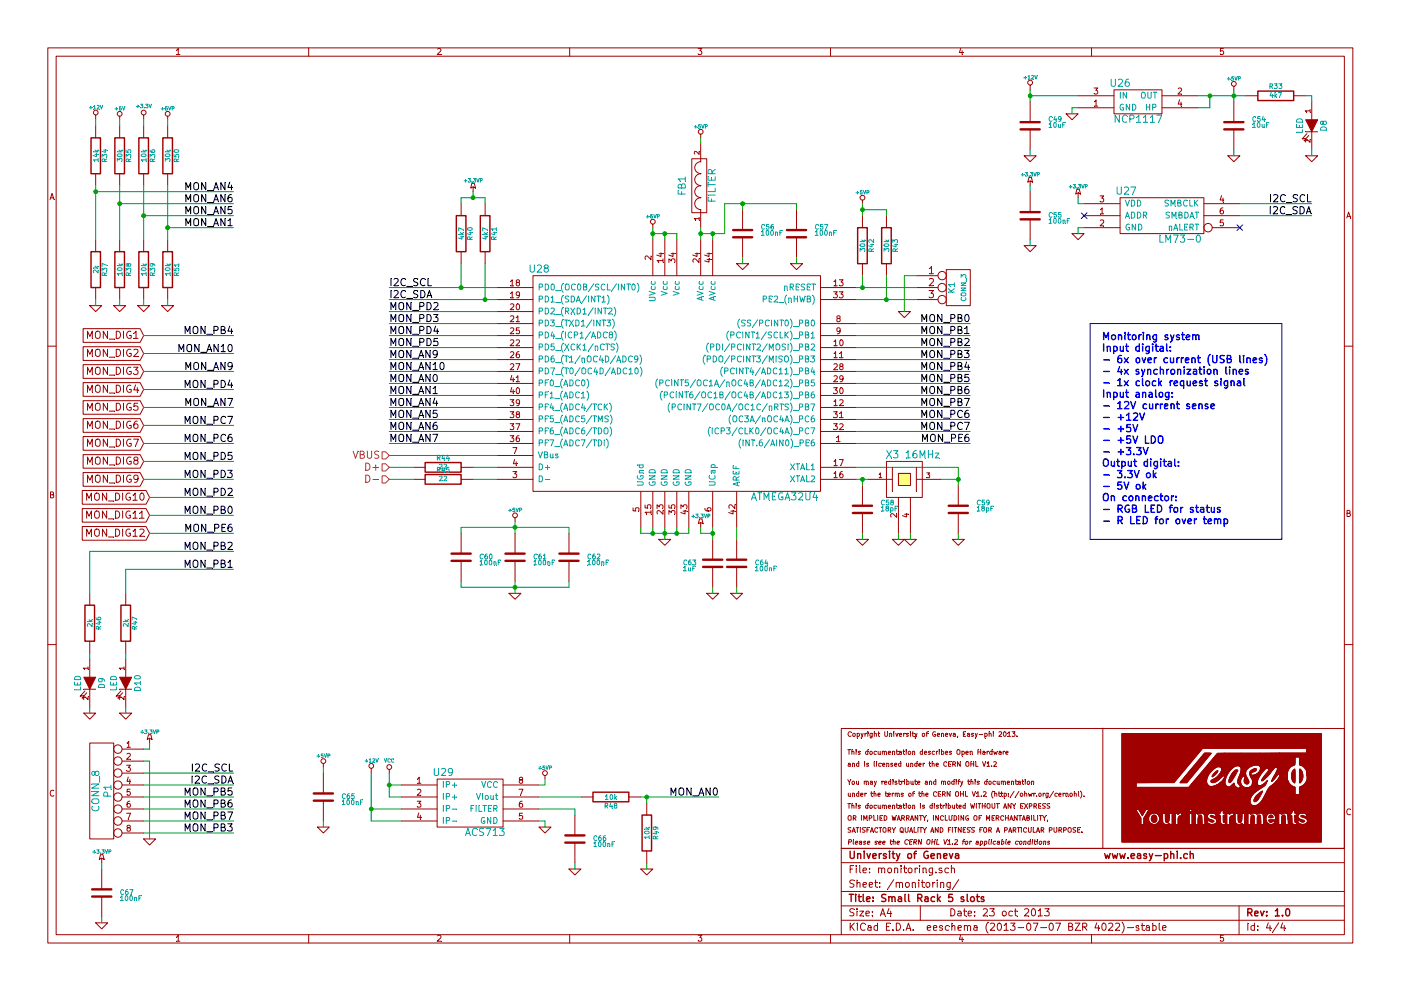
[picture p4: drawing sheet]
EESchema Schematic File Version 2
LIBS:power
LIBS:device
LIBS:transistors
LIBS:conn
LIBS:linear
LIBS:regul
LIBS:74xx
LIBS:cmos4000
LIBS:adc-dac
LIBS:memory
LIBS:xilinx
LIBS:special
LIBS:microcontrollers
LIBS:dsp
LIBS:microchip
LIBS:analog_switches
LIBS:motorola
LIBS:texas
LIBS:intel
LIBS:audio
LIBS:interface
LIBS:digital-audio
LIBS:philips
LIBS:display
LIBS:cypress
LIBS:siliconi
LIBS:opto
LIBS:atmel
LIBS:contrib
LIBS:valves
LIBS:kicad_homemade_lib
LIBS:small_rack-cache
EELAYER 27 0
EELAYER END
$Descr A4 11693 8268
encoding utf-8
Sheet 4 4
Title "Small Rack 5 slots"
Date "23 oct 2013"
Rev "1.0"
Comp "University of Geneva                          www.easy-phi.ch"
Comment1 ""
Comment2 ""
Comment3 ""
Comment4 ""
$EndDescr
$Comp
L ATMEGA32U4 U28
U 1 1
P 5650 3150
F 0 "U28" H 4500 4050 60  0000 C CNN
F 1 "ATMEGA32U4" H 6550 2150 60  0000 C CNN
F 2 "~" H 5700 3200 60  0000 C CNN
F 3 "~" H 5700 3200 60  0000 C CNN
	1    5650 3150
	1    0    0    -1  
$EndComp
$Comp
L NCP1117 U26
U 1 1
P 9500 850
F 0 "U26" H 9350 1000 60  0000 C CNN
F 1 "NCP1117" H 9500 700 60  0000 C CNN
F 2 "" H 10300 650 60  0000 C CNN
F 3 "" H 10300 650 60  0000 C CNN
	1    9500 850 
	1    0    0    -1  
$EndComp
$Comp
L C C54
U 1 1
P 10300 1050
F 0 "C54" H 10450 1100 40  0000 L CNN
F 1 "10uF" H 10450 1050 40  0000 L CNN
F 2 "~" H 10338 900 30  0000 C CNN
F 3 "~" H 10300 1050 60  0000 C CNN
	1    10300 1050
	1    0    0    -1  
$EndComp
$Comp
L C C49
U 1 1
P 8600 1050
F 0 "C49" H 8750 1100 40  0000 L CNN
F 1 "10uF" H 8750 1050 40  0000 L CNN
F 2 "~" H 8638 900 30  0000 C CNN
F 3 "~" H 8600 1050 60  0000 C CNN
	1    8600 1050
	1    0    0    -1  
$EndComp
$Comp
L +12V #PWR082
U 1 1
P 8600 750
F 0 "#PWR082" H 8600 700 20  0001 C CNN
F 1 "+12V" H 8600 850 30  0000 C CNN
F 2 "" H 8600 750 60  0000 C CNN
F 3 "" H 8600 750 60  0000 C CNN
	1    8600 750 
	1    0    0    -1  
$EndComp
$Comp
L GND #PWR083
U 1 1
P 8600 1300
F 0 "#PWR083" H 8600 1300 30  0001 C CNN
F 1 "GND" H 8600 1230 30  0001 C CNN
F 2 "" H 8600 1300 60  0000 C CNN
F 3 "" H 8600 1300 60  0000 C CNN
	1    8600 1300
	1    0    0    -1  
$EndComp
$Comp
L GND #PWR084
U 1 1
P 10300 1300
F 0 "#PWR084" H 10300 1300 30  0001 C CNN
F 1 "GND" H 10300 1230 30  0001 C CNN
F 2 "" H 10300 1300 60  0000 C CNN
F 3 "" H 10300 1300 60  0000 C CNN
	1    10300 1300
	1    0    0    -1  
$EndComp
$Comp
L GND #PWR085
U 1 1
P 8950 950
F 0 "#PWR085" H 8950 950 30  0001 C CNN
F 1 "GND" H 8950 880 30  0001 C CNN
F 2 "" H 8950 950 60  0000 C CNN
F 3 "" H 8950 950 60  0000 C CNN
	1    8950 950 
	1    0    0    -1  
$EndComp
$Comp
L +5VP #PWR086
U 1 1
P 10300 750
F 0 "#PWR086" H 10300 840 20  0001 C CNN
F 1 "+5VP" H 10300 840 30  0000 C CNN
F 2 "" H 10300 750 60  0000 C CNN
F 3 "" H 10300 750 60  0000 C CNN
	1    10300 750 
	1    0    0    -1  
$EndComp
$Comp
L FILTER FB1
U 1 1
P 5850 1550
F 0 "FB1" H 5850 1700 60  0000 C CNN
F 1 "FILTER" H 5850 1450 60  0000 C CNN
F 2 "~" H 5850 1550 60  0000 C CNN
F 3 "~" H 5850 1550 60  0000 C CNN
	1    5850 1550
	0    -1   -1   0   
$EndComp
$Comp
L +5VP #PWR087
U 1 1
P 5850 1150
F 0 "#PWR087" H 5850 1240 20  0001 C CNN
F 1 "+5VP" H 5850 1240 30  0000 C CNN
F 2 "" H 5850 1150 60  0000 C CNN
F 3 "" H 5850 1150 60  0000 C CNN
	1    5850 1150
	1    0    0    -1  
$EndComp
$Comp
L +5VP #PWR088
U 1 1
P 5450 1900
F 0 "#PWR088" H 5450 1990 20  0001 C CNN
F 1 "+5VP" H 5450 1990 30  0000 C CNN
F 2 "" H 5450 1900 60  0000 C CNN
F 3 "" H 5450 1900 60  0000 C CNN
	1    5450 1900
	1    0    0    -1  
$EndComp
$Comp
L C C56
U 1 1
P 6200 1950
F 0 "C56" H 6350 2000 40  0000 L CNN
F 1 "100nF" H 6350 1950 40  0000 L CNN
F 2 "~" H 6238 1800 30  0000 C CNN
F 3 "~" H 6200 1950 60  0000 C CNN
	1    6200 1950
	1    0    0    -1  
$EndComp
$Comp
L GND #PWR089
U 1 1
P 6200 2200
F 0 "#PWR089" H 6200 2200 30  0001 C CNN
F 1 "GND" H 6200 2130 30  0001 C CNN
F 2 "" H 6200 2200 60  0000 C CNN
F 3 "" H 6200 2200 60  0000 C CNN
	1    6200 2200
	1    0    0    -1  
$EndComp
$Comp
L C C57
U 1 1
P 6650 1950
F 0 "C57" H 6800 2000 40  0000 L CNN
F 1 "100nF" H 6800 1950 40  0000 L CNN
F 2 "~" H 6688 1800 30  0000 C CNN
F 3 "~" H 6650 1950 60  0000 C CNN
	1    6650 1950
	1    0    0    -1  
$EndComp
$Comp
L GND #PWR090
U 1 1
P 6650 2200
F 0 "#PWR090" H 6650 2200 30  0001 C CNN
F 1 "GND" H 6650 2130 30  0001 C CNN
F 2 "" H 6650 2200 60  0000 C CNN
F 3 "" H 6650 2200 60  0000 C CNN
	1    6650 2200
	1    0    0    -1  
$EndComp
$Comp
L R R42
U 1 1
P 7200 2050
F 0 "R42" V 7280 2050 40  0000 C CNN
F 1 "30k" V 7207 2051 40  0000 C CNN
F 2 "~" V 7130 2050 30  0000 C CNN
F 3 "~" H 7200 2050 30  0000 C CNN
	1    7200 2050
	1    0    0    -1  
$EndComp
$Comp
L R R43
U 1 1
P 7400 2050
F 0 "R43" V 7480 2050 40  0000 C CNN
F 1 "30k" V 7407 2051 40  0000 C CNN
F 2 "~" V 7330 2050 30  0000 C CNN
F 3 "~" H 7400 2050 30  0000 C CNN
	1    7400 2050
	1    0    0    -1  
$EndComp
$Comp
L +5VP #PWR091
U 1 1
P 7200 1700
F 0 "#PWR091" H 7200 1790 20  0001 C CNN
F 1 "+5VP" H 7200 1790 30  0000 C CNN
F 2 "" H 7200 1700 60  0000 C CNN
F 3 "" H 7200 1700 60  0000 C CNN
	1    7200 1700
	1    0    0    -1  
$EndComp
$Comp
L C C58
U 1 1
P 7200 4250
F 0 "C58" H 7350 4300 40  0000 L CNN
F 1 "18pF" H 7350 4250 40  0000 L CNN
F 2 "~" H 7238 4100 30  0000 C CNN
F 3 "~" H 7200 4250 60  0000 C CNN
	1    7200 4250
	1    0    0    -1  
$EndComp
$Comp
L C C59
U 1 1
P 8000 4250
F 0 "C59" H 8150 4300 40  0000 L CNN
F 1 "18pF" H 8150 4250 40  0000 L CNN
F 2 "~" H 8038 4100 30  0000 C CNN
F 3 "~" H 8000 4250 60  0000 C CNN
	1    8000 4250
	1    0    0    -1  
$EndComp
$Comp
L GND #PWR092
U 1 1
P 7200 4500
F 0 "#PWR092" H 7200 4500 30  0001 C CNN
F 1 "GND" H 7200 4430 30  0001 C CNN
F 2 "" H 7200 4500 60  0000 C CNN
F 3 "" H 7200 4500 60  0000 C CNN
	1    7200 4500
	1    0    0    -1  
$EndComp
$Comp
L GND #PWR093
U 1 1
P 8000 4500
F 0 "#PWR093" H 8000 4500 30  0001 C CNN
F 1 "GND" H 8000 4430 30  0001 C CNN
F 2 "" H 8000 4500 60  0000 C CNN
F 3 "" H 8000 4500 60  0000 C CNN
	1    8000 4500
	1    0    0    -1  
$EndComp
$Comp
L GND #PWR094
U 1 1
P 5550 4500
F 0 "#PWR094" H 5550 4500 30  0001 C CNN
F 1 "GND" H 5550 4430 30  0001 C CNN
F 2 "" H 5550 4500 60  0000 C CNN
F 3 "" H 5550 4500 60  0000 C CNN
	1    5550 4500
	1    0    0    -1  
$EndComp
$Comp
L C C64
U 1 1
P 6150 4700
F 0 "C64" H 6300 4700 40  0000 L CNN
F 1 "100nF" H 6300 4650 40  0000 L CNN
F 2 "~" H 6188 4550 30  0000 C CNN
F 3 "~" H 6150 4700 60  0000 C CNN
	1    6150 4700
	1    0    0    -1  
$EndComp
$Comp
L C C63
U 1 1
P 5950 4700
F 0 "C63" H 5700 4700 40  0000 L CNN
F 1 "1uF" H 5700 4650 40  0000 L CNN
F 2 "~" H 5988 4550 30  0000 C CNN
F 3 "~" H 5950 4700 60  0000 C CNN
	1    5950 4700
	1    0    0    -1  
$EndComp
$Comp
L GND #PWR095
U 1 1
P 5950 4950
F 0 "#PWR095" H 5950 4950 30  0001 C CNN
F 1 "GND" H 5950 4880 30  0001 C CNN
F 2 "" H 5950 4950 60  0000 C CNN
F 3 "" H 5950 4950 60  0000 C CNN
	1    5950 4950
	1    0    0    -1  
$EndComp
$Comp
L GND #PWR096
U 1 1
P 6150 4950
F 0 "#PWR096" H 6150 4950 30  0001 C CNN
F 1 "GND" H 6150 4880 30  0001 C CNN
F 2 "" H 6150 4950 60  0000 C CNN
F 3 "" H 6150 4950 60  0000 C CNN
	1    6150 4950
	1    0    0    -1  
$EndComp
$Comp
L CONN_3 K1
U 1 1
P 8000 2400
F 0 "K1" V 7950 2400 50  0000 C CNN
F 1 "CONN_3" V 8050 2400 40  0000 C CNN
F 2 "" H 8000 2400 60  0000 C CNN
F 3 "" H 8000 2400 60  0000 C CNN
	1    8000 2400
	1    0    0    -1  
$EndComp
$Comp
L GND #PWR097
U 1 1
P 7550 2600
F 0 "#PWR097" H 7550 2600 30  0001 C CNN
F 1 "GND" H 7550 2530 30  0001 C CNN
F 2 "" H 7550 2600 60  0000 C CNN
F 3 "" H 7550 2600 60  0000 C CNN
	1    7550 2600
	1    0    0    -1  
$EndComp
Text HLabel 3250 3800 0    60   Input ~ 0
VBUS
Text HLabel 3250 3900 0    60   Input ~ 0
D+
Text HLabel 3250 4000 0    60   Input ~ 0
D-
$Comp
L R R46
U 1 1
P 750 5200
F 0 "R46" V 830 5200 40  0000 C CNN
F 1 "2k" V 757 5201 40  0000 C CNN
F 2 "~" V 680 5200 30  0000 C CNN
F 3 "~" H 750 5200 30  0000 C CNN
	1    750  5200
	1    0    0    -1  
$EndComp
$Comp
L LED D9
U 1 1
P 750 5700
F 0 "D9" H 750 5800 50  0000 C CNN
F 1 "LED" H 750 5600 50  0000 C CNN
F 2 "~" H 750 5700 60  0000 C CNN
F 3 "~" H 750 5700 60  0000 C CNN
	1    750  5700
	0    1    1    0   
$EndComp
$Comp
L R R47
U 1 1
P 1050 5200
F 0 "R47" V 1130 5200 40  0000 C CNN
F 1 "2k" V 1057 5201 40  0000 C CNN
F 2 "~" V 980 5200 30  0000 C CNN
F 3 "~" H 1050 5200 30  0000 C CNN
	1    1050 5200
	1    0    0    -1  
$EndComp
$Comp
L LED D10
U 1 1
P 1050 5700
F 0 "D10" H 1050 5800 50  0000 C CNN
F 1 "LED" H 1050 5600 50  0000 C CNN
F 2 "~" H 1050 5700 60  0000 C CNN
F 3 "~" H 1050 5700 60  0000 C CNN
	1    1050 5700
	0    1    1    0   
$EndComp
$Comp
L +3.3VP #PWR098
U 1 1
P 5850 4400
F 0 "#PWR098" H 5900 4430 20  0001 C CNN
F 1 "+3.3VP" H 5850 4490 30  0000 C CNN
F 2 "" H 5850 4400 60  0000 C CNN
F 3 "" H 5850 4400 60  0000 C CNN
	1    5850 4400
	1    0    0    -1  
$EndComp
$Comp
L R R44
U 1 1
P 3700 3900
F 0 "R44" V 3780 3900 40  0000 C CNN
F 1 "22" V 3707 3901 40  0000 C CNN
F 2 "~" V 3630 3900 30  0000 C CNN
F 3 "~" H 3700 3900 30  0000 C CNN
	1    3700 3900
	0    -1   -1   0   
$EndComp
$Comp
L R R45
U 1 1
P 3700 4000
F 0 "R45" V 3780 4000 40  0000 C CNN
F 1 "22" V 3707 4001 40  0000 C CNN
F 2 "~" V 3630 4000 30  0000 C CNN
F 3 "~" H 3700 4000 30  0000 C CNN
	1    3700 4000
	0    -1   -1   0   
$EndComp
Text Label 3250 3200 0    60   ~ 0
MON_AN0
Text Label 3250 3300 0    60   ~ 0
MON_AN1
Text Label 3250 3400 0    60   ~ 0
MON_AN4
Text Label 3250 3500 0    60   ~ 0
MON_AN5
Text Label 3250 3600 0    60   ~ 0
MON_AN6
Text Label 3250 3700 0    60   ~ 0
MON_AN7
Text Label 3250 3000 0    60   ~ 0
MON_AN9
Text Label 3250 3100 0    60   ~ 0
MON_AN10
$Comp
L +12V #PWR099
U 1 1
P 800 1000
F 0 "#PWR099" H 800 950 20  0001 C CNN
F 1 "+12V" H 800 1100 30  0000 C CNN
F 2 "" H 800 1000 60  0000 C CNN
F 3 "" H 800 1000 60  0000 C CNN
	1    800  1000
	1    0    0    -1  
$EndComp
$Comp
L +5V #PWR0100
U 1 1
P 1000 1000
F 0 "#PWR0100" H 1000 1090 20  0001 C CNN
F 1 "+5V" H 1000 1090 30  0000 C CNN
F 2 "" H 1000 1000 60  0000 C CNN
F 3 "" H 1000 1000 60  0000 C CNN
	1    1000 1000
	1    0    0    -1  
$EndComp
$Comp
L +3.3V #PWR0101
U 1 1
P 1200 1000
F 0 "#PWR0101" H 1200 960 30  0001 C CNN
F 1 "+3.3V" H 1200 1110 30  0000 C CNN
F 2 "" H 1200 1000 60  0000 C CNN
F 3 "" H 1200 1000 60  0000 C CNN
	1    1200 1000
	1    0    0    -1  
$EndComp
$Comp
L R R34
U 1 1
P 800 1300
F 0 "R34" V 880 1300 40  0000 C CNN
F 1 "14k" V 807 1301 40  0000 C CNN
F 2 "~" V 730 1300 30  0000 C CNN
F 3 "~" H 800 1300 30  0000 C CNN
	1    800  1300
	1    0    0    -1  
$EndComp
$Comp
L R R35
U 1 1
P 1000 1300
F 0 "R35" V 1080 1300 40  0000 C CNN
F 1 "30k" V 1007 1301 40  0000 C CNN
F 2 "~" V 930 1300 30  0000 C CNN
F 3 "~" H 1000 1300 30  0000 C CNN
	1    1000 1300
	1    0    0    -1  
$EndComp
$Comp
L R R36
U 1 1
P 1200 1300
F 0 "R36" V 1280 1300 40  0000 C CNN
F 1 "10k" V 1207 1301 40  0000 C CNN
F 2 "~" V 1130 1300 30  0000 C CNN
F 3 "~" H 1200 1300 30  0000 C CNN
	1    1200 1300
	1    0    0    -1  
$EndComp
$Comp
L R R37
U 1 1
P 800 2250
F 0 "R37" V 880 2250 40  0000 C CNN
F 1 "2k" V 807 2251 40  0000 C CNN
F 2 "~" V 730 2250 30  0000 C CNN
F 3 "~" H 800 2250 30  0000 C CNN
	1    800  2250
	1    0    0    -1  
$EndComp
$Comp
L R R38
U 1 1
P 1000 2250
F 0 "R38" V 1080 2250 40  0000 C CNN
F 1 "10k" V 1007 2251 40  0000 C CNN
F 2 "~" V 930 2250 30  0000 C CNN
F 3 "~" H 1000 2250 30  0000 C CNN
	1    1000 2250
	1    0    0    -1  
$EndComp
$Comp
L R R39
U 1 1
P 1200 2250
F 0 "R39" V 1280 2250 40  0000 C CNN
F 1 "10k" V 1207 2251 40  0000 C CNN
F 2 "~" V 1130 2250 30  0000 C CNN
F 3 "~" H 1200 2250 30  0000 C CNN
	1    1200 2250
	1    0    0    -1  
$EndComp
$Comp
L GND #PWR0102
U 1 1
P 800 2550
F 0 "#PWR0102" H 800 2550 30  0001 C CNN
F 1 "GND" H 800 2480 30  0001 C CNN
F 2 "" H 800 2550 60  0000 C CNN
F 3 "" H 800 2550 60  0000 C CNN
	1    800  2550
	1    0    0    -1  
$EndComp
$Comp
L GND #PWR0103
U 1 1
P 1000 2550
F 0 "#PWR0103" H 1000 2550 30  0001 C CNN
F 1 "GND" H 1000 2480 30  0001 C CNN
F 2 "" H 1000 2550 60  0000 C CNN
F 3 "" H 1000 2550 60  0000 C CNN
	1    1000 2550
	1    0    0    -1  
$EndComp
$Comp
L GND #PWR0104
U 1 1
P 1200 2550
F 0 "#PWR0104" H 1200 2550 30  0001 C CNN
F 1 "GND" H 1200 2480 30  0001 C CNN
F 2 "" H 1200 2550 60  0000 C CNN
F 3 "" H 1200 2550 60  0000 C CNN
	1    1200 2550
	1    0    0    -1  
$EndComp
Text GLabel 1200 2800 0    60   Input ~ 0
MON_DIG1
Text GLabel 1200 2950 0    60   Input ~ 0
MON_DIG2
Text GLabel 1200 3100 0    60   Input ~ 0
MON_DIG3
Text GLabel 1200 3250 0    60   Input ~ 0
MON_DIG4
Text GLabel 1200 3400 0    60   Input ~ 0
MON_DIG5
Text GLabel 1200 3550 0    60   Input ~ 0
MON_DIG6
Text GLabel 1200 3700 0    60   Input ~ 0
MON_DIG7
Text GLabel 1200 3850 0    60   Input ~ 0
MON_DIG8
Text GLabel 1200 4000 0    60   Input ~ 0
MON_DIG9
Text GLabel 1250 4150 0    60   Input ~ 0
MON_DIG10
Text GLabel 1250 4300 0    60   Input ~ 0
MON_DIG11
$Comp
L GND #PWR0105
U 1 1
P 750 5950
F 0 "#PWR0105" H 750 5950 30  0001 C CNN
F 1 "GND" H 750 5880 30  0001 C CNN
F 2 "" H 750 5950 60  0000 C CNN
F 3 "" H 750 5950 60  0000 C CNN
	1    750  5950
	1    0    0    -1  
$EndComp
$Comp
L GND #PWR0106
U 1 1
P 1050 5950
F 0 "#PWR0106" H 1050 5950 30  0001 C CNN
F 1 "GND" H 1050 5880 30  0001 C CNN
F 2 "" H 1050 5950 60  0000 C CNN
F 3 "" H 1050 5950 60  0000 C CNN
	1    1050 5950
	1    0    0    -1  
$EndComp
Text Label 8100 2700 2    60   ~ 0
MON_PB0
Text Label 8100 2800 2    60   ~ 0
MON_PB1
Text Label 8100 2900 2    60   ~ 0
MON_PB2
Text Label 8100 3000 2    60   ~ 0
MON_PB3
Text Label 8100 3100 2    60   ~ 0
MON_PB4
Text Label 8100 3200 2    60   ~ 0
MON_PB5
Text Label 8100 3300 2    60   ~ 0
MON_PB6
Text Label 8100 3400 2    60   ~ 0
MON_PB7
Text Label 8100 3500 2    60   ~ 0
MON_PC6
Text Label 8100 3600 2    60   ~ 0
MON_PC7
Text Label 8100 3700 2    60   ~ 0
MON_PE6
Text Label 3250 2600 0    60   ~ 0
MON_PD2
Text Label 3250 2700 0    60   ~ 0
MON_PD3
Text Label 3250 2800 0    60   ~ 0
MON_PD4
Text Label 3250 2900 0    60   ~ 0
MON_PD5
Text Label 3250 2400 0    60   ~ 0
I2C_SCL
Text Label 3250 2500 0    60   ~ 0
I2C_SDA
$Comp
L LM73-0 U27
U 1 1
P 9650 1800
F 0 "U27" H 9400 2000 60  0000 C CNN
F 1 "LM73-0" H 9850 1600 60  0000 C CNN
F 2 "" H 9650 1800 60  0000 C CNN
F 3 "" H 9650 1800 60  0000 C CNN
	1    9650 1800
	1    0    0    -1  
$EndComp
$Comp
L +3.3VP #PWR0107
U 1 1
P 9000 1650
F 0 "#PWR0107" H 9050 1680 20  0001 C CNN
F 1 "+3.3VP" H 9000 1740 30  0000 C CNN
F 2 "" H 9000 1650 60  0000 C CNN
F 3 "" H 9000 1650 60  0000 C CNN
	1    9000 1650
	1    0    0    -1  
$EndComp
$Comp
L GND #PWR0108
U 1 1
P 9000 1950
F 0 "#PWR0108" H 9000 1950 30  0001 C CNN
F 1 "GND" H 9000 1880 30  0001 C CNN
F 2 "" H 9000 1950 60  0000 C CNN
F 3 "" H 9000 1950 60  0000 C CNN
	1    9000 1950
	1    0    0    -1  
$EndComp
$Comp
L +5VP #PWR0109
U 1 1
P 4300 4350
F 0 "#PWR0109" H 4300 4440 20  0001 C CNN
F 1 "+5VP" H 4300 4440 30  0000 C CNN
F 2 "" H 4300 4350 60  0000 C CNN
F 3 "" H 4300 4350 60  0000 C CNN
	1    4300 4350
	1    0    0    -1  
$EndComp
$Comp
L C C61
U 1 1
P 4300 4650
F 0 "C61" H 4450 4650 40  0000 L CNN
F 1 "100nF" H 4450 4600 40  0000 L CNN
F 2 "~" H 4338 4500 30  0000 C CNN
F 3 "~" H 4300 4650 60  0000 C CNN
	1    4300 4650
	1    0    0    -1  
$EndComp
$Comp
L C C60
U 1 1
P 3850 4650
F 0 "C60" H 4000 4650 40  0000 L CNN
F 1 "100nF" H 4000 4600 40  0000 L CNN
F 2 "~" H 3888 4500 30  0000 C CNN
F 3 "~" H 3850 4650 60  0000 C CNN
	1    3850 4650
	1    0    0    -1  
$EndComp
$Comp
L C C62
U 1 1
P 4750 4650
F 0 "C62" H 4900 4650 40  0000 L CNN
F 1 "100nF" H 4900 4600 40  0000 L CNN
F 2 "~" H 4788 4500 30  0000 C CNN
F 3 "~" H 4750 4650 60  0000 C CNN
	1    4750 4650
	1    0    0    -1  
$EndComp
$Comp
L GND #PWR0110
U 1 1
P 4300 4950
F 0 "#PWR0110" H 4300 4950 30  0001 C CNN
F 1 "GND" H 4300 4880 30  0001 C CNN
F 2 "" H 4300 4950 60  0000 C CNN
F 3 "" H 4300 4950 60  0000 C CNN
	1    4300 4950
	1    0    0    -1  
$EndComp
$Comp
L C C55
U 1 1
P 8600 1800
F 0 "C55" H 8750 1800 40  0000 L CNN
F 1 "100nF" H 8750 1750 40  0000 L CNN
F 2 "~" H 8638 1650 30  0000 C CNN
F 3 "~" H 8600 1800 60  0000 C CNN
	1    8600 1800
	1    0    0    -1  
$EndComp
$Comp
L +3.3VP #PWR0111
U 1 1
P 8600 1550
F 0 "#PWR0111" H 8650 1580 20  0001 C CNN
F 1 "+3.3VP" H 8600 1640 30  0000 C CNN
F 2 "" H 8600 1550 60  0000 C CNN
F 3 "" H 8600 1550 60  0000 C CNN
	1    8600 1550
	1    0    0    -1  
$EndComp
$Comp
L GND #PWR0112
U 1 1
P 8600 2050
F 0 "#PWR0112" H 8600 2050 30  0001 C CNN
F 1 "GND" H 8600 1980 30  0001 C CNN
F 2 "" H 8600 2050 60  0000 C CNN
F 3 "" H 8600 2050 60  0000 C CNN
	1    8600 2050
	1    0    0    -1  
$EndComp
NoConn ~ 10350 1900
NoConn ~ 9050 1800
Text Label 10950 1700 2    60   ~ 0
I2C_SCL
Text Label 10950 1800 2    60   ~ 0
I2C_SDA
$Comp
L R R40
U 1 1
P 3850 1950
F 0 "R40" V 3930 1950 40  0000 C CNN
F 1 "4k7" V 3857 1951 40  0000 C CNN
F 2 "~" V 3780 1950 30  0000 C CNN
F 3 "~" H 3850 1950 30  0000 C CNN
	1    3850 1950
	1    0    0    -1  
$EndComp
$Comp
L R R41
U 1 1
P 4050 1950
F 0 "R41" V 4130 1950 40  0000 C CNN
F 1 "4k7" V 4057 1951 40  0000 C CNN
F 2 "~" V 3980 1950 30  0000 C CNN
F 3 "~" H 4050 1950 30  0000 C CNN
	1    4050 1950
	1    0    0    -1  
$EndComp
$Comp
L +3.3VP #PWR0113
U 1 1
P 3950 1600
F 0 "#PWR0113" H 4000 1630 20  0001 C CNN
F 1 "+3.3VP" H 3950 1690 30  0000 C CNN
F 2 "" H 3950 1600 60  0000 C CNN
F 3 "" H 3950 1600 60  0000 C CNN
	1    3950 1600
	1    0    0    -1  
$EndComp
$Comp
L R R33
U 1 1
P 10650 800
F 0 "R33" V 10730 800 40  0000 C CNN
F 1 "4k7" V 10657 801 40  0000 C CNN
F 2 "~" V 10580 800 30  0000 C CNN
F 3 "~" H 10650 800 30  0000 C CNN
	1    10650 800 
	0    -1   -1   0   
$EndComp
$Comp
L LED D8
U 1 1
P 10950 1050
F 0 "D8" H 10950 1150 50  0000 C CNN
F 1 "LED" H 10950 950 50  0000 C CNN
F 2 "~" H 10950 1050 60  0000 C CNN
F 3 "~" H 10950 1050 60  0000 C CNN
	1    10950 1050
	0    1    1    0   
$EndComp
$Comp
L GND #PWR0114
U 1 1
P 10950 1300
F 0 "#PWR0114" H 10950 1300 30  0001 C CNN
F 1 "GND" H 10950 1230 30  0001 C CNN
F 2 "" H 10950 1300 60  0000 C CNN
F 3 "" H 10950 1300 60  0000 C CNN
	1    10950 1300
	1    0    0    -1  
$EndComp
$Comp
L ACS713 U29
U 1 1
P 3900 6700
F 0 "U29" H 3700 6950 60  0000 C CNN
F 1 "ACS713" H 4050 6450 60  0000 C CNN
F 2 "" H 4600 6450 60  0000 C CNN
F 3 "" H 4600 6450 60  0000 C CNN
	1    3900 6700
	1    0    0    -1  
$EndComp
$Comp
L VCC #PWR0115
U 1 1
P 3250 6450
F 0 "#PWR0115" H 3250 6550 30  0001 C CNN
F 1 "VCC" H 3250 6550 30  0000 C CNN
F 2 "" H 3250 6450 60  0000 C CNN
F 3 "" H 3250 6450 60  0000 C CNN
	1    3250 6450
	1    0    0    -1  
$EndComp
$Comp
L +12V #PWR0116
U 1 1
P 3100 6450
F 0 "#PWR0116" H 3100 6400 20  0001 C CNN
F 1 "+12V" H 3100 6550 30  0000 C CNN
F 2 "" H 3100 6450 60  0000 C CNN
F 3 "" H 3100 6450 60  0000 C CNN
	1    3100 6450
	1    0    0    -1  
$EndComp
$Comp
L GND #PWR0117
U 1 1
P 2700 6900
F 0 "#PWR0117" H 2700 6900 30  0001 C CNN
F 1 "GND" H 2700 6830 30  0001 C CNN
F 2 "" H 2700 6900 60  0000 C CNN
F 3 "" H 2700 6900 60  0000 C CNN
	1    2700 6900
	1    0    0    -1  
$EndComp
$Comp
L C C65
U 1 1
P 2700 6650
F 0 "C65" H 2850 6650 40  0000 L CNN
F 1 "100nF" H 2850 6600 40  0000 L CNN
F 2 "~" H 2738 6500 30  0000 C CNN
F 3 "~" H 2700 6650 60  0000 C CNN
	1    2700 6650
	1    0    0    -1  
$EndComp
$Comp
L +5VP #PWR0118
U 1 1
P 2700 6400
F 0 "#PWR0118" H 2700 6490 20  0001 C CNN
F 1 "+5VP" H 2700 6490 30  0000 C CNN
F 2 "" H 2700 6400 60  0000 C CNN
F 3 "" H 2700 6400 60  0000 C CNN
	1    2700 6400
	1    0    0    -1  
$EndComp
$Comp
L +5VP #PWR0119
U 1 1
P 4550 6500
F 0 "#PWR0119" H 4550 6590 20  0001 C CNN
F 1 "+5VP" H 4550 6590 30  0000 C CNN
F 2 "" H 4550 6500 60  0000 C CNN
F 3 "" H 4550 6500 60  0000 C CNN
	1    4550 6500
	1    0    0    -1  
$EndComp
$Comp
L GND #PWR0120
U 1 1
P 4550 6900
F 0 "#PWR0120" H 4550 6900 30  0001 C CNN
F 1 "GND" H 4550 6830 30  0001 C CNN
F 2 "" H 4550 6900 60  0000 C CNN
F 3 "" H 4550 6900 60  0000 C CNN
	1    4550 6900
	1    0    0    -1  
$EndComp
$Comp
L C C66
U 1 1
P 4800 7000
F 0 "C66" H 4950 7000 40  0000 L CNN
F 1 "100nF" H 4950 6950 40  0000 L CNN
F 2 "~" H 4838 6850 30  0000 C CNN
F 3 "~" H 4800 7000 60  0000 C CNN
	1    4800 7000
	1    0    0    -1  
$EndComp
$Comp
L GND #PWR0121
U 1 1
P 4800 7250
F 0 "#PWR0121" H 4800 7250 30  0001 C CNN
F 1 "GND" H 4800 7180 30  0001 C CNN
F 2 "" H 4800 7250 60  0000 C CNN
F 3 "" H 4800 7250 60  0000 C CNN
	1    4800 7250
	1    0    0    -1  
$EndComp
$Comp
L CONN_8 P1
U 1 1
P 850 6600
F 0 "P1" V 800 6600 60  0000 C CNN
F 1 "CONN_8" V 900 6600 60  0000 C CNN
F 2 "" H 850 6600 60  0000 C CNN
F 3 "" H 850 6600 60  0000 C CNN
	1    850  6600
	-1   0    0    -1  
$EndComp
$Comp
L +3.3VP #PWR0122
U 1 1
P 1250 6200
F 0 "#PWR0122" H 1300 6230 20  0001 C CNN
F 1 "+3.3VP" H 1250 6290 30  0000 C CNN
F 2 "" H 1250 6200 60  0000 C CNN
F 3 "" H 1250 6200 60  0000 C CNN
	1    1250 6200
	1    0    0    -1  
$EndComp
$Comp
L GND #PWR0123
U 1 1
P 1250 7000
F 0 "#PWR0123" H 1250 7000 30  0001 C CNN
F 1 "GND" H 1250 6930 30  0001 C CNN
F 2 "" H 1250 7000 60  0000 C CNN
F 3 "" H 1250 7000 60  0000 C CNN
	1    1250 7000
	1    0    0    -1  
$EndComp
Wire Wire Line
	10000 800  10400 800 
Wire Wire Line
	10300 750  10300 850 
Wire Wire Line
	10000 900  10100 900 
Wire Wire Line
	10100 900  10100 800 
Connection ~ 10100 800 
Wire Wire Line
	9000 900  8950 900 
Wire Wire Line
	8950 900  8950 950 
Wire Wire Line
	9000 800  8600 800 
Wire Wire Line
	8600 750  8600 850 
Connection ~ 8600 800 
Wire Wire Line
	8600 1300 8600 1250
Connection ~ 10300 800 
Wire Wire Line
	5450 1900 5450 2000
Wire Wire Line
	5450 1950 5650 1950
Wire Wire Line
	5650 1950 5650 2000
Connection ~ 5450 1950
Wire Wire Line
	5550 2000 5550 1950
Connection ~ 5550 1950
Wire Wire Line
	5850 1900 5850 2000
Wire Wire Line
	5850 1950 6050 1950
Wire Wire Line
	5950 1950 5950 2000
Connection ~ 5850 1950
Wire Wire Line
	5850 1200 5850 1150
Wire Wire Line
	6050 1950 6050 1700
Wire Wire Line
	6050 1700 6650 1700
Wire Wire Line
	6650 1700 6650 1750
Connection ~ 5950 1950
Wire Wire Line
	6200 1750 6200 1700
Connection ~ 6200 1700
Wire Wire Line
	6200 2200 6200 2150
Wire Wire Line
	6650 2200 6650 2150
Wire Wire Line
	7200 1700 7200 1800
Wire Wire Line
	7200 1750 7400 1750
Wire Wire Line
	7400 1750 7400 1800
Connection ~ 7200 1750
Wire Wire Line
	7150 2400 7650 2400
Wire Wire Line
	7200 2400 7200 2300
Wire Wire Line
	7150 2500 7650 2500
Wire Wire Line
	7400 2500 7400 2300
Wire Wire Line
	7150 4000 7250 4000
Wire Wire Line
	7200 4050 7200 4000
Connection ~ 7200 4000
Wire Wire Line
	7200 4500 7200 4450
Wire Wire Line
	7850 4000 8000 4000
Wire Wire Line
	8000 3900 8000 4050
Wire Wire Line
	8000 4500 8000 4450
Wire Wire Line
	7150 3900 8000 3900
Connection ~ 8000 4000
Wire Wire Line
	5350 4400 5350 4450
Wire Wire Line
	5350 4450 5750 4450
Wire Wire Line
	5750 4450 5750 4400
Wire Wire Line
	5550 4400 5550 4500
Connection ~ 5550 4450
Wire Wire Line
	5650 4400 5650 4450
Connection ~ 5650 4450
Wire Wire Line
	5450 4450 5450 4400
Connection ~ 5450 4450
Wire Wire Line
	5950 4950 5950 4900
Wire Wire Line
	5950 4400 5950 4500
Wire Wire Line
	6150 4950 6150 4900
Wire Wire Line
	6150 4500 6150 4400
Connection ~ 7400 2500
Connection ~ 7200 2400
Wire Wire Line
	7650 2300 7550 2300
Wire Wire Line
	7550 2300 7550 2600
Wire Wire Line
	4150 3800 3250 3800
Wire Wire Line
	5950 4450 5850 4450
Wire Wire Line
	5850 4450 5850 4400
Connection ~ 5950 4450
Wire Wire Line
	3250 2500 4150 2500
Wire Wire Line
	3250 2400 4150 2400
Wire Wire Line
	4150 4000 3950 4000
Wire Wire Line
	3450 4000 3250 4000
Wire Wire Line
	3250 3900 3450 3900
Wire Wire Line
	3950 3900 4150 3900
Wire Wire Line
	4150 2600 3250 2600
Wire Wire Line
	4150 2700 3250 2700
Wire Wire Line
	4150 2800 3250 2800
Wire Wire Line
	4150 2900 3250 2900
Wire Wire Line
	4150 3000 3250 3000
Wire Wire Line
	4150 3100 3250 3100
Wire Wire Line
	3250 3200 4150 3200
Wire Wire Line
	4150 3300 3250 3300
Wire Wire Line
	4150 3400 3250 3400
Wire Wire Line
	4150 3500 3250 3500
Wire Wire Line
	4150 3600 3250 3600
Wire Wire Line
	4150 3700 3250 3700
Wire Wire Line
	7150 2700 8100 2700
Wire Wire Line
	7150 2800 8100 2800
Wire Wire Line
	7150 2900 8100 2900
Wire Wire Line
	7150 3000 8100 3000
Wire Wire Line
	7150 3100 8100 3100
Wire Wire Line
	7150 3200 8100 3200
Wire Wire Line
	7150 3300 8100 3300
Wire Wire Line
	7150 3400 8100 3400
Wire Wire Line
	7150 3500 8100 3500
Wire Wire Line
	7150 3600 8100 3600
Wire Wire Line
	7150 3700 8100 3700
Wire Wire Line
	800  1050 800  1000
Wire Wire Line
	1000 1050 1000 1000
Wire Wire Line
	1200 1050 1200 1000
Wire Wire Line
	800  2550 800  2500
Wire Wire Line
	1000 2500 1000 2550
Wire Wire Line
	1200 2550 1200 2500
Wire Wire Line
	800  1550 800  2000
Wire Wire Line
	1000 1550 1000 2000
Wire Wire Line
	1200 1550 1200 2000
Wire Wire Line
	1200 1800 1950 1800
Connection ~ 1200 1800
Wire Wire Line
	1000 1700 1950 1700
Connection ~ 1000 1700
Wire Wire Line
	800  1600 1950 1600
Connection ~ 800  1600
Wire Wire Line
	1200 2800 1950 2800
Wire Wire Line
	1200 2950 1950 2950
Wire Wire Line
	1950 3100 1200 3100
Wire Wire Line
	1200 3250 1950 3250
Wire Wire Line
	1200 3400 1950 3400
Wire Wire Line
	1200 3550 1950 3550
Wire Wire Line
	1200 3700 1950 3700
Wire Wire Line
	1200 3850 1950 3850
Wire Wire Line
	1200 4000 1950 4000
Wire Wire Line
	1250 4150 1950 4150
Wire Wire Line
	1250 4300 1950 4300
Wire Wire Line
	750  4950 750  4600
Wire Wire Line
	750  4600 1950 4600
Wire Wire Line
	1050 4950 1050 4750
Wire Wire Line
	1050 4750 1950 4750
Wire Wire Line
	750  5950 750  5900
Wire Wire Line
	1050 5950 1050 5900
Wire Wire Line
	3850 4450 3850 4400
Wire Wire Line
	3850 4400 4750 4400
Wire Wire Line
	4750 4400 4750 4450
Wire Wire Line
	4300 4350 4300 4450
Connection ~ 4300 4400
Wire Wire Line
	3850 4850 3850 4900
Wire Wire Line
	3850 4900 4750 4900
Wire Wire Line
	4750 4900 4750 4850
Wire Wire Line
	4300 4850 4300 4950
Connection ~ 4300 4900
Wire Wire Line
	8600 2050 8600 2000
Wire Wire Line
	8600 1600 8600 1550
Wire Wire Line
	9050 1700 9000 1700
Wire Wire Line
	9000 1700 9000 1650
Wire Wire Line
	9050 1900 9000 1900
Wire Wire Line
	9000 1900 9000 1950
Wire Wire Line
	10350 1700 10950 1700
Wire Wire Line
	10350 1800 10950 1800
Wire Wire Line
	10300 1300 10300 1250
Wire Wire Line
	3850 1700 3850 1650
Wire Wire Line
	3850 1650 4050 1650
Wire Wire Line
	4050 1650 4050 1700
Wire Wire Line
	3950 1650 3950 1600
Connection ~ 3950 1650
Wire Wire Line
	4050 2200 4050 2500
Connection ~ 4050 2500
Wire Wire Line
	3850 2200 3850 2400
Connection ~ 3850 2400
Wire Wire Line
	10900 800  10950 800 
Wire Wire Line
	10950 800  10950 850 
Wire Wire Line
	10950 1300 10950 1250
Wire Wire Line
	1050 5500 1050 5450
Wire Wire Line
	750  5500 750  5450
Wire Wire Line
	3250 6450 3250 6650
Wire Wire Line
	3250 6650 3350 6650
Wire Wire Line
	3350 6550 3250 6550
Connection ~ 3250 6550
Wire Wire Line
	3350 6750 3100 6750
Wire Wire Line
	3100 6450 3100 6850
Wire Wire Line
	3100 6850 3350 6850
Connection ~ 3100 6750
Wire Wire Line
	2700 6900 2700 6850
Wire Wire Line
	2700 6450 2700 6400
Wire Wire Line
	4500 6550 4550 6550
Wire Wire Line
	4550 6550 4550 6500
Wire Wire Line
	4500 6850 4550 6850
Wire Wire Line
	4550 6850 4550 6900
Wire Wire Line
	4800 7250 4800 7200
Wire Wire Line
	4500 6750 4800 6750
Wire Wire Line
	4800 6750 4800 6800
Wire Wire Line
	4500 6650 4850 6650
Wire Wire Line
	1200 6250 1250 6250
Wire Wire Line
	1250 6250 1250 6200
Wire Wire Line
	1200 6350 1250 6350
Wire Wire Line
	1250 6350 1250 7000
Wire Wire Line
	1200 6450 1950 6450
Wire Wire Line
	1200 6550 1950 6550
Wire Wire Line
	1200 6650 1950 6650
Wire Wire Line
	1200 6750 1950 6750
Wire Wire Line
	1200 6850 1950 6850
Wire Wire Line
	1200 6950 1950 6950
Text Label 1950 6450 2    60   ~ 0
I2C_SCL
Text Label 1950 6550 2    60   ~ 0
I2C_SDA
$Comp
L R R48
U 1 1
P 5100 6650
F 0 "R48" V 5180 6650 40  0000 C CNN
F 1 "10k" V 5107 6651 40  0000 C CNN
F 2 "~" V 5030 6650 30  0000 C CNN
F 3 "~" H 5100 6650 30  0000 C CNN
	1    5100 6650
	0    1    1    0   
$EndComp
$Comp
L R R49
U 1 1
P 5400 6950
F 0 "R49" V 5480 6950 40  0000 C CNN
F 1 "10k" V 5407 6951 40  0000 C CNN
F 2 "~" V 5330 6950 30  0000 C CNN
F 3 "~" H 5400 6950 30  0000 C CNN
	1    5400 6950
	1    0    0    -1  
$EndComp
$Comp
L GND #PWR0124
U 1 1
P 5400 7250
F 0 "#PWR0124" H 5400 7250 30  0001 C CNN
F 1 "GND" H 5400 7180 30  0001 C CNN
F 2 "" H 5400 7250 60  0000 C CNN
F 3 "" H 5400 7250 60  0000 C CNN
	1    5400 7250
	1    0    0    -1  
$EndComp
Wire Wire Line
	5400 7250 5400 7200
Wire Wire Line
	5350 6650 6000 6650
Wire Wire Line
	5400 6650 5400 6700
Connection ~ 5400 6650
Text Notes 9200 2850 0    60   ~ 12
Monitoring system\nInput digital:\n- 6x over current (USB lines)\n- 4x synchronization lines\n- 1x clock request signal\nInput analog:\n- 12V current sense\n- +12V\n- +5V\n- +5V LDO\n- +3.3V\nOutput digital:\n- 3.3V ok\n- 5V ok\nOn connector:\n- RGB LED for status\n- R LED for over temp
$Comp
L C C67
U 1 1
P 850 7450
F 0 "C67" H 1000 7450 40  0000 L CNN
F 1 "100nF" H 1000 7400 40  0000 L CNN
F 2 "~" H 888 7300 30  0000 C CNN
F 3 "~" H 850 7450 60  0000 C CNN
	1    850  7450
	1    0    0    -1  
$EndComp
$Comp
L +3.3VP #PWR0125
U 1 1
P 850 7200
F 0 "#PWR0125" H 900 7230 20  0001 C CNN
F 1 "+3.3VP" H 850 7290 30  0000 C CNN
F 2 "" H 850 7200 60  0000 C CNN
F 3 "" H 850 7200 60  0000 C CNN
	1    850  7200
	1    0    0    -1  
$EndComp
$Comp
L GND #PWR0126
U 1 1
P 850 7700
F 0 "#PWR0126" H 850 7700 30  0001 C CNN
F 1 "GND" H 850 7630 30  0001 C CNN
F 2 "" H 850 7700 60  0000 C CNN
F 3 "" H 850 7700 60  0000 C CNN
	1    850  7700
	1    0    0    -1  
$EndComp
Wire Wire Line
	850  7700 850  7650
Wire Wire Line
	850  7250 850  7200
Text Label 1950 6650 2    60   ~ 0
MON_PB5
Text Label 1950 6750 2    60   ~ 0
MON_PB6
Text Label 1950 6850 2    60   ~ 0
MON_PB7
$Comp
L R R50
U 1 1
P 1400 1300
F 0 "R50" V 1480 1300 40  0000 C CNN
F 1 "30k" V 1407 1301 40  0000 C CNN
F 2 "~" V 1330 1300 30  0000 C CNN
F 3 "~" H 1400 1300 30  0000 C CNN
	1    1400 1300
	1    0    0    -1  
$EndComp
$Comp
L R R51
U 1 1
P 1400 2250
F 0 "R51" V 1480 2250 40  0000 C CNN
F 1 "10k" V 1407 2251 40  0000 C CNN
F 2 "~" V 1330 2250 30  0000 C CNN
F 3 "~" H 1400 2250 30  0000 C CNN
	1    1400 2250
	1    0    0    -1  
$EndComp
Wire Wire Line
	1400 2000 1400 1550
Wire Wire Line
	1400 1900 1950 1900
Connection ~ 1400 1900
$Comp
L GND #PWR0127
U 1 1
P 1400 2550
F 0 "#PWR0127" H 1400 2550 30  0001 C CNN
F 1 "GND" H 1400 2480 30  0001 C CNN
F 2 "" H 1400 2550 60  0000 C CNN
F 3 "" H 1400 2550 60  0000 C CNN
	1    1400 2550
	1    0    0    -1  
$EndComp
Wire Wire Line
	1400 2550 1400 2500
$Comp
L +5VP #PWR0128
U 1 1
P 1400 1000
F 0 "#PWR0128" H 1400 1090 20  0001 C CNN
F 1 "+5VP" H 1400 1090 30  0000 C CNN
F 2 "" H 1400 1000 60  0000 C CNN
F 3 "" H 1400 1000 60  0000 C CNN
	1    1400 1000
	1    0    0    -1  
$EndComp
Wire Wire Line
	1400 1000 1400 1050
Text GLabel 1250 4450 0    60   Input ~ 0
MON_DIG12
Wire Wire Line
	1250 4450 1950 4450
$Comp
L QUARTZ4 X3
U 1 1
P 7550 4000
F 0 "X3" H 7450 4200 60  0000 C CNN
F 1 "16MHz" H 7700 4200 60  0000 C CNN
F 2 "~" H 7550 4000 60  0000 C CNN
F 3 "~" H 7550 4000 60  0000 C CNN
	1    7550 4000
	1    0    0    -1  
$EndComp
$Comp
L GND #PWR0129
U 1 1
P 7500 4500
F 0 "#PWR0129" H 7500 4500 30  0001 C CNN
F 1 "GND" H 7500 4430 30  0001 C CNN
F 2 "" H 7500 4500 60  0000 C CNN
F 3 "" H 7500 4500 60  0000 C CNN
	1    7500 4500
	1    0    0    -1  
$EndComp
$Comp
L GND #PWR0130
U 1 1
P 7600 4500
F 0 "#PWR0130" H 7600 4500 30  0001 C CNN
F 1 "GND" H 7600 4430 30  0001 C CNN
F 2 "" H 7600 4500 60  0000 C CNN
F 3 "" H 7600 4500 60  0000 C CNN
	1    7600 4500
	1    0    0    -1  
$EndComp
Wire Wire Line
	7600 4500 7600 4450
Wire Wire Line
	7500 4500 7500 4450
Text Label 1950 3250 2    60   ~ 0
MON_PD4
Text Label 1950 3100 2    60   ~ 0
MON_AN9
Text Label 1950 2950 2    60   ~ 0
MON_AN10
Text Label 1950 2800 2    60   ~ 0
MON_PB4
Text Label 1950 3700 2    60   ~ 0
MON_PC6
Text Label 1950 3550 2    60   ~ 0
MON_PC7
Text Label 1950 3400 2    60   ~ 0
MON_AN7
Text Label 1950 1700 2    60   ~ 0
MON_AN6
Text Label 1950 1800 2    60   ~ 0
MON_AN5
Text Label 1950 1600 2    60   ~ 0
MON_AN4
Text Label 1950 1900 2    60   ~ 0
MON_AN1
Text Label 6000 6650 2    60   ~ 0
MON_AN0
Text Label 1950 3850 2    60   ~ 0
MON_PD5
Text Label 1950 4000 2    60   ~ 0
MON_PD3
Text Label 1950 4150 2    60   ~ 0
MON_PD2
Text Label 1950 6950 2    60   ~ 0
MON_PB3
Text Label 1950 4750 2    60   ~ 0
MON_PB1
Text Label 1950 4600 2    60   ~ 0
MON_PB2
Text Label 1950 4300 2    60   ~ 0
MON_PB0
Text Label 1950 4450 2    60   ~ 0
MON_PE6
$Comp
L LICENCE_CERN B7
U 1 1
P 7007 7075
F 0 "B7" H 7073 8122 60  0001 C CNN
F 1 "LICENCE_CERN" H 8723 8122 60  0001 C CNN
F 2 "~" H 7473 7222 60  0001 C CNN
F 3 "~" H 7473 7222 60  0001 C CNN
	1    7007 7075
	1    0    0    -1  
$EndComp
$Comp
L LOGO B8
U 1 1
P 10198 6573
F 0 "B8" H 10198 6073 60  0001 C CNN
F 1 "LOGO" H 10198 7073 60  0001 C CNN
F 2 "~" H 10198 6573 60  0001 C CNN
F 3 "~" H 10198 6573 60  0001 C CNN
	1    10198 6573
	1    0    0    -1  
$EndComp
Wire Notes Line
	9100 2700 9100 4500
Wire Notes Line
	9100 4500 10700 4500
Wire Notes Line
	10700 4500 10700 2700
Wire Notes Line
	10700 2700 9100 2700
$EndSCHEMATC
